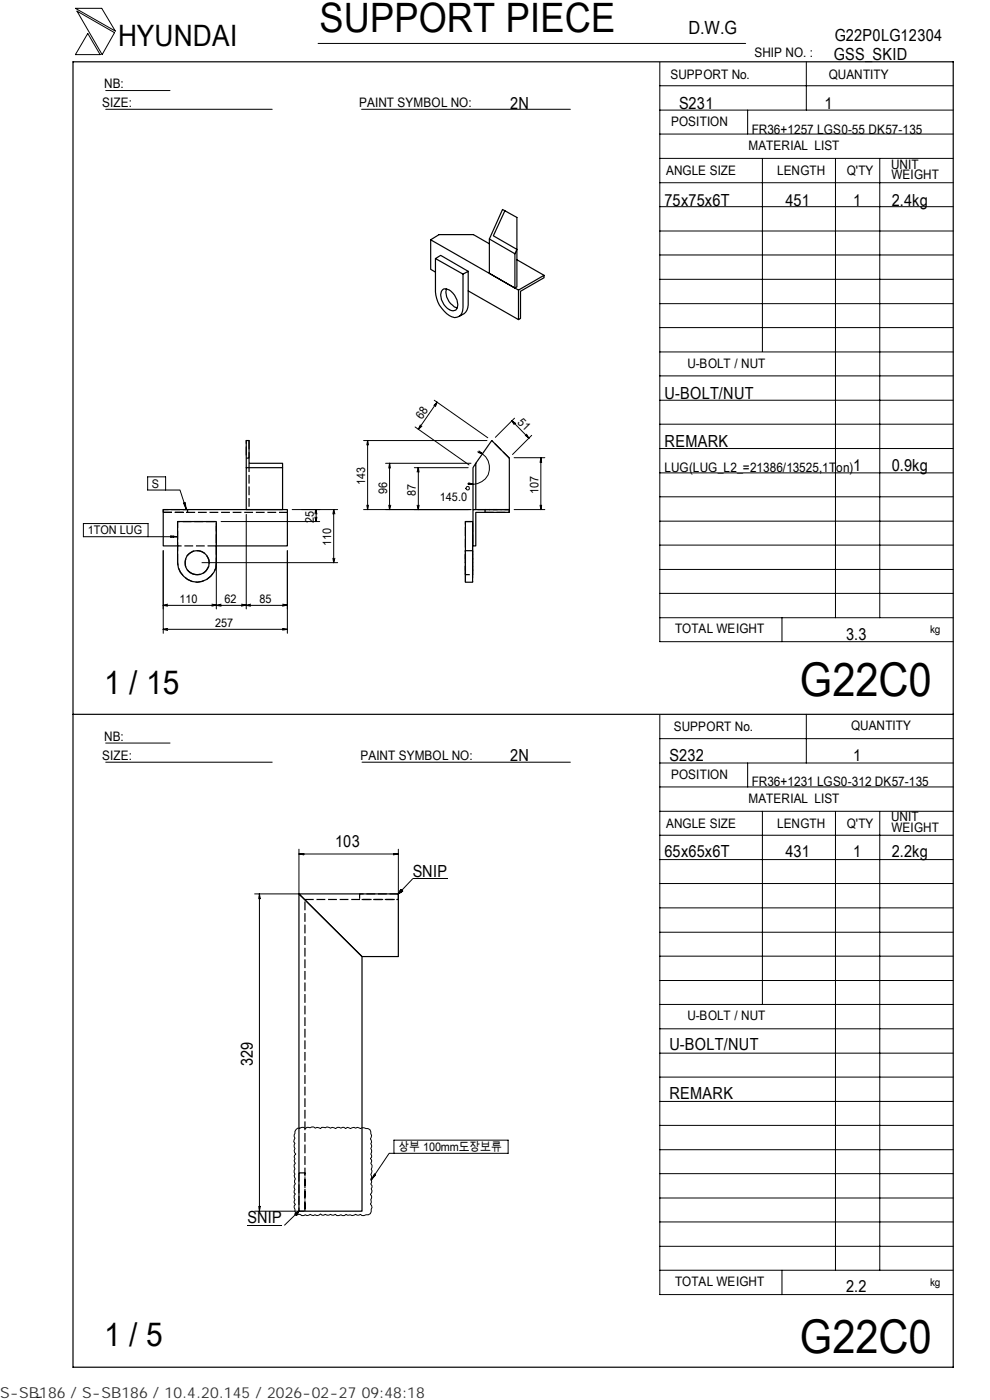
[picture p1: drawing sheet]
<svg xmlns="http://www.w3.org/2000/svg" width="210mm" height="297mm" viewBox="0 0 210 297" stroke-linecap="round" stroke-linejoin="round" font-family="sans-serif">
<g fill="none" stroke="#000" stroke-width=".25">
<path d="M15.5 13.1h186.7v277h-186.7zM91.3 50.9v6.2l1.1 .6M92.4 54.9l5.8 3.3M99.3 57.6l-5.8-3.4-1.1 .7v7.1a6.2 6.2 0 0 0 4 5.4 2.9 2.9 0 0 0 2.9-2.7v-7.1l-1.1 .6v7.1a2.1 2.1 0 0 1-.8 1.8M103.8 50.7v7.3l5.4 3.1v-7.3l.4-.9v-6.8l-3-1.7-2.8 6.3 5.4 3.1M103.8 51.7l-3.4-1.9h-7.3l-1.8 1.1 18.7 10.6 5.4-3.1v.5l-5 2.9v5.8l-.4 .2M107.1 44.7l-2.5 5.3 5 2.9v8l-.4 .2M109.6 55.1l5.8 3.3M93.9 61.5a2 2 0 0 1 2.5 1.1 2.87 2.87 0 0 1 .3 3.2 2 2 0 0 1-2.6-1.2 2.87 2.87 0 0 1-.2-3.1zM94.6 61.3a3.8 3.8 0 0 0 2.2 4h.2M110 61.5v6.3l-10.7-6.1M52.2 99.2v8.9h7.7v-9.8h-7.1v-4.8h-.6v5.7h7.7"/>
<path d="M100.9 98.3l3.4-4.8 3.7 3.7v10.9M37.7 110.6h8.2v8.8a4.1 4.1 0 0 1-4.1 4.1 4.1 4.1 0 0 1-4.1-4.1zM37.7 115.8h-3.1v-7.7h26.3v7.7h-15M98.7 110.6h1.5v12.9h-1.5zM100.3 108.1v-8.9l.6-.9v9.8M100.3 108.1h7.7v.6h-7.1v7.1h-.6zM15.5 151.5h186.7M63.4 189.6h21.1v13.3h-7.7zM63.4 189.6l13.4 13.3v54.1h-13.4z"/>
<circle cx="41.8" cy="119.3" r="2.58"/>
</g>
<g fill="none" stroke="#000" stroke-width=".25" stroke-dasharray="1.9 .6" stroke-linecap="butt">
<path d="M52.8 98.3v9.8M52.8 93.5v3.7h-.6v-3.7M108 97.2l-3.7-3.7M34.6 108.7h26.3M34.6 108.7h5.2v-.6h-5.2v.6M37.7 119.4v-8.8h8.2v8.8M45.9 115.8h-8.2M45.9 119.4a4.1 4.1 0 0 1-4.1 4.1 4.1 4.1 0 0 1-4.1-4.1M100.2 116.8v5.1M102.9 108.7h5.1v-.6h-5.1v.6M108 108.1h-7.7M40.7 121.7a2.54 2.54 0 0 0 3.5-1.8 2.54 2.54 0 0 0-2.4-3.1 2.54 2.54 0 0 0-2.5 3.1l.2 .7 .5 .6 .7 .5"/>
<path d="M98.7 121.9v-5.1h1.5v5.1h-1.5M98.7 121.9v-5.1M98.7 123.5v-12.9h1.5v12.9M64.7 190.8h19.8M84.5 189.6h-8.2v1.2h8.2v-1.2M63.4 248.8v8.2h1.3v-8.2h-1.3M64.7 257v-66.2"/>
</g>
<g fill="none" stroke="#000" stroke-width=".21">
<path d="M16 1.8h5.6l2.9 4.8zM16.3 2.4l8 4.5-2.6 4.7zM18.6 7.1l2.6 4.5h-5.2zM22.4 19.2h13.7M67.5 9.2h90.6M139.9 18.2h62.3M139.9 13.2v122.9h62.3M171 13.1v10.3M22.4 23.2h35.3M76.7 23.2h44.3M139.9 38.8h62.3M139.9 33.6h62.3"/>
<path d="M139.9 28.4h62.3M139.9 23.4h62.3M158.6 23.4v5M161.7 33.6v41M177.2 33.7v97.4M186.6 33.7v97.4M139.9 59.3h62.3M139.9 54.1h62.3M139.9 49h62.3M139.9 43.8h62.3M139.9 79.7h62.3M139.9 74.7h62.3"/>
<path d="M139.9 69.5h62.3M139.9 64.4h62.3M77.1 93.5h26.2M78 93.5l-.2 .9M78 93.5l.1 .9M78 93.5v14.6M81.8 98.3h18.1M82.6 98.3l-.1 1M82.6 98.3l.2 1M82.6 98.3v9.8M87.9 99.2h11.4M88 90.6l11.5 8"/>
<path d="M88.7 99.2l-.2 1M88.7 99.2l.2 1M88.7 99.2v8.9M89.1 90.2l-.4 .9M89.5 90.4l-.8 .7M92.1 84.9l11.4 8M92.7 85.3l-.7 .7M92.7 85.3l-.3 1M92.7 85.3l-4 5.8M101.3 95.8a3.5 3.5 0 0 1 2.4 4.5 3.5 3.5 0 0 1-4.5 2.3M101.6 95.7l.8 .6-1-.3M108.5 89.2l.5 .9"/>
<path d="M108.5 89.2l.9 .6M108.5 89.2l3.7 3.8M109 97.1h6.6M109.1 88.7l-4 4.1M111.4 92.4l.8 .6M111.7 92.1l.5 .9M112.8 92.4l-4.1 4M114.7 97.1l-.2 1M114.7 97.1l.2 1M114.7 97.1v11M139.9 95.2h62.3M139.9 90h62.3"/>
<path d="M139.9 84.9h62.3M31.3 101.2h3.8v2.8h-3.8zM31.4 113.9v-2.8h-13.7v2.8h20M34.6 116.8v17.6M35.1 104h3.1l1.3 4.1M36.2 113.7l1.5 .2-1.5 .1zM36.7 113.7v.3M38.9 106.8l.4-.1 .2 1.4zM39.1 107.2h.3M42.8 119.4h28.8M45.9 111.7v17.5M46.9 110.6h20.9"/>
<path d="M52.2 109.1v20.1M60.9 116.8v17.6M66.8 109l.2-.9 .2 .9M66.8 109.7l.2 .9M67 108.1v2.5M67.2 109.7l-.2 .9M70.6 118.4l.2 1M70.8 108.1l-.2 .9M70.8 108.1l.2 .9M70.8 108.1v11.3M71 118.4l-.2 1M71.6 108.1h-9.6"/>
<path d="M77.1 108.1h22.8M77.8 107.2l.2 .9M78.1 107.2l-.1 .9M82.5 107.2l.1 .9M82.9 107.2l-.3 .9M88.5 107.2l.2 .9M88.9 107.2l-.2 .9M99 103.3h.5v.6h-.5l-.2-.3zM99.4 102.4l.9 .3-1 .1M109 108.1h6.6M114.5 107.2l.2 .9M114.9 107.2l-.2 .9"/>
<path d="M139.9 100.3h62.3M139.9 115.6h62.3M139.9 110.6h62.3M139.9 105.4h62.3M34.6 128.4h26.3M34.6 128.4l.9 .2M34.6 133.5l.9 .3M34.6 133.5h26.3M35.5 128.2l-.9 .2M35.5 133.3l-.9 .2M44.9 128.2l1 .1-1 .3M46.9 128.2l-1 .2 1 .2"/>
<path d="M51.2 128.2l1 .1-1 .3M53.2 128.2l-1 .2 1 .2M59.9 133.3l1 .2M59.9 128.2l1 .1-1 .3M60.9 133.5l-1 .2M139.9 131.1h62.3M139.9 125.9h62.3M139.9 120.8h62.3M165.9 131.1v5M22.4 157.6h13.7M139.9 151.7v122.9h62.3M139.9 156.7h62.3"/>
<path d="M171 151.5v10.4M22.4 161.7h35.3M76.8 161.7h44.2M139.9 177.2h62.3M139.9 172.1h62.3M139.9 167h62.3M139.9 161.9h62.3M158.6 161.9v5.1M161.7 172.1v41M177.2 172.2v97.3M186.6 172.2v97.3M54.9 190.3h.2"/>
<path d="M55 189.6l.2 1.1h-.3zM55 189.6v67.4M63.4 180.2v9.4h-9.4M63.4 181.2l1-.1v.2zM63.4 181.2h21.1M64.2 181.1v.2M83.5 181.1l1 .1-1 .1zM83.8 181.1v.2M84.5 180.2v9.4M85 188.7l.4 .4-.9 .5zM94.9 186.4h-7.4l-3 3.2M139.9 182.4h62.3"/>
<path d="M139.9 197.8h62.3M139.9 192.6h62.3M139.9 187.4h62.3M139.9 218.3h62.3M139.9 213.1h62.3M139.9 208h62.3M139.9 202.9h62.3M62.8 239.6l.4-.3 .8-.1h.4l.4 .2 .3-.2 .7 .1 .3-.2h.4l.4 .2 .3-.1 .8 .2 .2-.2 .8 .1 .3-.2 .8 .2 .3-.1 .8 .2 .3-.2 .8 .1 .7-.1 .3 .2 .3-.2 .7 .2 .8-.2 .3 .1 .4-.1 .6 .2 .4-.1 .8 .1a.85 .85 0 0 1 1 1.1l.2 .4-.2 .7 .2 .7-.2 .3 .2 .4-.2 .7 .2 .3-.2 .8 .2 .7-.2 .3 .2 .3-.2 .7 .3 .4-.2 .9 .2 .3-.3 .8 .2 .3-.2 .7 .2 .7-.2 .3 .3 .3-.2 .7 .2 .4-.3 .8 .2 .3-.2 .8 .1 .7-.1 .2 .3 .8-.2 .3a.9 .9 0 0 1-.1 1 .9 .9 0 0 1-1 .2l-.8 .2-.4-.3-.3 .2-.7-.2-.7 .3-.5-.2-.6 .1-.2-.2-.3 .3-.8-.2-.9 .2-.3-.3-.3 .2-.7-.2-.3 .2-.8-.2-.7 .2-.3-.3-.8 .4-.4-.2-.3 .2-.7-.3-.7 .3-.3-.2-.8 .2-.3-.3a.87 .87 0 0 1-.9-.2 .87 .87 0 0 1-.2-.9l-.2-.3v-.3l.2-.4-.2-.3 .2-.7-.2-.8 .2-.4-.2-.2 .2-.7-.2-.9 .2-.4-.1-.2 .1-.8-.2-.7 .2-.3-.2-.4 .2-.7-.2-.9 .2-.3-.2-.6 .2-.3-.2-.5 .3-.6-.3-.7 .2-.4-.2-.8 .2-.3-.3-.4 .3-.7-.2-.7zM139.9 238.7h62.3M139.9 233.7h62.3M139.9 228.5h62.3M139.9 223.4h62.3"/>
<path d="M52.5 259.9h7.4M54 257h9.4M54.9 255.9h.3l-.2 1.1zM54.9 256.3h.2M62.6 257.5l.8-.5-.5 .9zM63.4 257l-3 2.9M79.2 249.5l.2 .1M79.4 249.1l.3 .1-1 1.1zM83.6 244.7h-1.1l-3.8 5.6M83.6 241.9h24.2v2.8h-24.2zM139.9 259.2h62.3M139.9 254.2h62.3"/>
<path d="M139.9 249h62.3M139.9 243.9h62.3M139.9 269.5h62.3M139.9 264.4h62.3M165.9 269.5v5.1M8.8 296.4l-1 .1"/>
</g>
<path d="M84.6 188.8h.8v.9h-.8zM62.6 257h.8v.9h-.8z" fill="#000"/>
<g font-size="9.9">
<text x="169.7" y="147.6">G22C0</text>
<text x="169.7" y="286.9">G22C0</text>
</g>
<text font-size="8.6" x="67.7" y="6.9">SUPPORT PIECE</text>
<g font-size="7">
<text x="22.1" y="147.2">1 / 15</text>
<text x="22.1" y="285.6">1 / 5</text>
</g>
<text font-size="6.3" x="25.1" y="9.8">HYUNDAI</text>
<text font-size="3.9" x="146" y="7.3">D.W.G</text>
<g font-size="3.5">
<text x="177" y="8.7">G22P0LG12304</text>
<text x="176.9" y="12.8">GSS_SKID</text>
<text x="108.2" y="23.1">2N</text>
<text x="144" y="23.1">S231</text>
<text x="174.8" y="23.1">1</text>
<text x="141" y="43.6">75x75x6T</text>
<text x="166.6" y="43.6">451</text>
<text x="180.9" y="43.6">1</text>
<text x="189.1" y="43.6">2.4kg</text>
<text x="141" y="84.6">U-BOLT/NUT</text>
<text x="141" y="94.8">REMARK</text>
<text x="180.9" y="99.9">1</text>
<text x="189.1" y="99.9">0.9kg</text>
<text x="179.5" y="135.8">3.3</text>
<text x="108.2" y="161.4">2N</text>
<text x="142" y="161.4">S232</text>
<text x="180.9" y="161.4">1</text>
<text x="71.1" y="179.7">103</text>
<text x="141" y="181.9">65x65x6T</text>
<text x="166.6" y="181.9">431</text>
<text x="180.9" y="181.9">1</text>
<text x="189.1" y="181.9">2.2kg</text>
<text x="87.5" y="186">SNIP</text>
<text x="53.6" y="226.2" transform="rotate(-90 53.6 226.2)">329</text>
<text x="142" y="222.8">U-BOLT/NUT</text>
<text x="142" y="233.1">REMARK</text>
<text x="52.5" y="259.5">SNIP</text>
<text x="179.5" y="274.1">2.2</text>
</g>
<text font-size="3.2" fill="#323232" x="0" y="296.6">S-SB186 / S-SB186 / 10.4.20.145 / 2026-02-27 09:48:18</text>
<g font-size="2.8">
<text x="142.2" y="16.8">SUPPORT No.</text>
<text x="160" y="12.2">SHIP NO. :</text>
<text x="175.8" y="16.7">QUANTITY</text>
<text x="21.7" y="22.8">SIZE:</text>
<text x="22.1" y="18.7">NB:</text>
<text x="76.2" y="22.8">PAINT SYMBOL NO:</text>
<text x="142.3" y="26.8">POSITION</text>
<text x="159.4" y="28.4">FR36+1257 LGS0-55 DK57-135</text>
<text x="158.8" y="31.7">MATERIAL LIST</text>
<text x="189" y="35.8">UNIT</text>
<text x="141.3" y="37.2">ANGLE SIZE</text>
<text x="164.8" y="37.1">LENGTH</text>
<text x="179.6" y="37.1">Q'TY</text>
<text x="189.1" y="38">WEIGHT</text>
<text x="145.8" y="78">U-BOLT / NUT</text>
<text x="141" y="100.1">LUG(LUG_L2_=21386/13525,1Ton)</text>
<text x="143.2" y="134.4">TOTAL WEIGHT</text>
<text x="142.9" y="155">SUPPORT No.</text>
<text x="180.5" y="154.9">QUANTITY</text>
<text x="21.7" y="161.3">SIZE:</text>
<text x="22.1" y="157.1">NB:</text>
<text x="76.5" y="161.2">PAINT SYMBOL NO:</text>
<text x="142.3" y="165.3">POSITION</text>
<text x="159.4" y="166.7">FR36+1231 LGS0-312 DK57-135</text>
<text x="158.8" y="170.3">MATERIAL LIST</text>
<text x="141.3" y="175.7">ANGLE SIZE</text>
<text x="164.8" y="175.6">LENGTH</text>
<text x="179.6" y="175.6">Q'TY</text>
<text x="189" y="174.2">UNIT</text>
<text x="189.1" y="176.5">WEIGHT</text>
<text x="145.8" y="216.5">U-BOLT / NUT</text>
<text x="143.2" y="272.9">TOTAL WEIGHT</text>
</g>
<g font-size="2.5">
<text x="89.5" y="89.2" transform="rotate(-55 89.5 89.2)">68</text>
<text x="109.6" y="89.7" transform="rotate(45 109.6 89.7)">51</text>
<text x="32.2" y="103.5">S</text>
<text x="77.5" y="103" transform="rotate(-90 77.5 103)">143</text>
<text x="82.1" y="104.7" transform="rotate(-90 82.1 104.7)">96</text>
<text x="88.2" y="105.2" transform="rotate(-90 88.2 105.2)">87</text>
<text x="93.3" y="106.3">145.0</text>
<text x="114.2" y="104.8" transform="rotate(-90 114.2 104.8)">107</text>
<text x="18.6" y="113.4">1TON LUG</text>
<text x="66.5" y="110.9" transform="rotate(-90 66.5 110.9)">25</text>
<text x="70.3" y="115.9" transform="rotate(-90 70.3 115.9)">110</text>
<text x="38.1" y="127.8">110</text>
<text x="47.6" y="127.8">62</text>
<text x="55" y="127.8">85</text>
<text x="45.6" y="133">257</text>
<text x="84.5" y="244.3">상부 100mm도장보류</text>
</g>
<g font-size="2.3">
<text x="197.3" y="134.3">kg</text>
<text x="197.3" y="272.8">kg</text>
</g>
</svg>
